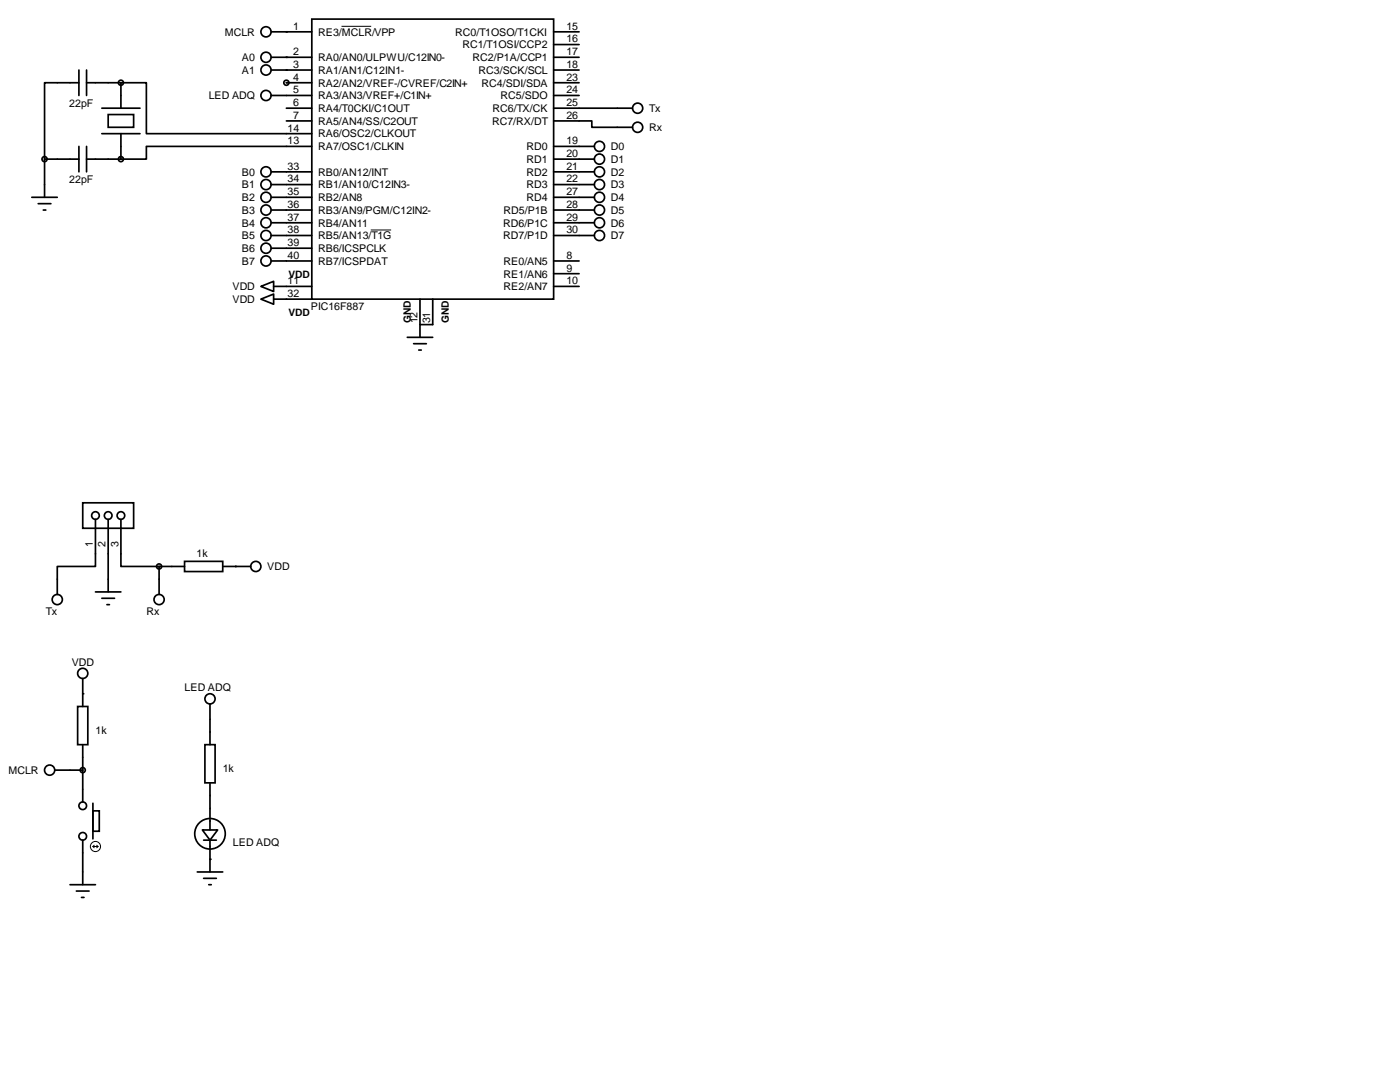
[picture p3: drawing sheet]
<svg xmlns="http://www.w3.org/2000/svg" width="279mm" height="216mm" viewBox="0 0 279 216" stroke-linecap="round" stroke-linejoin="round" font-family="sans-serif">
<g fill="none" stroke="#000" stroke-width=".34">
<path d="M15.7 16.5h-6.8v15.3M15.7 14v5M17.3 16.5h6.8M17.3 14v5M24.1 16.5h5.1v10.2h33M24.1 16.5v5.1M54.1 11.4h8.1M54.1 14h8.1M54.1 19h8.1M54.1 6.3h8.1M57.1 16.5h5.1M62.2 3.8h48.3v55.9h-48.3z"/>
<path d="M110.5 16.5h5.1M110.5 11.4h5.1M110.5 14h5.1M110.5 19h5.1M110.5 6.3h5.1M110.5 8.9h5.1M6.3 39.4h5.1M8.9 31.8v7.6M8.9 31.8h6.8M15.7 29.2v5.1M17.3 31.8h6.8M17.3 29.2v5.1"/>
<path d="M20.3 21.6h7.6M20.3 26.7h7.6M21.6 22.9h5.1v2.5h-5.1zM24.1 26.7v5.1M54.1 34.3h8.1M54.1 36.8h8.1M54.1 39.4h8.1M57.1 21.6h5.1M57.1 24.1h5.1M62.2 29.2h-33v2.6h-5.1M110.5 24.1h7.6v1.3h8.1M110.5 31.8h8.1"/>
<path d="M110.5 21.6h15.7M110.5 29.2h8.1M110.5 34.3h8.1M110.5 36.8h8.1M110.5 39.4h8.1M7.6 40.6h2.6M8.6 41.9h.5M52.1 57.2l2.5-1.1v2.1zM52.1 59.7l2.5-1v2zM54.1 41.9h8.1M54.1 44.4h8.1M54.1 47h8.1"/>
<path d="M54.1 49.5h8.1M54.1 52.1h8.1M54.6 57.2h7.6M54.6 59.7h7.6M83.8 59.7v7.6M86.4 59.7v5.1h-2.6M110.5 41.9h8.1M110.5 44.4h8.1M110.5 47h8.1M110.5 52.1h5.1M110.5 57.2h5.1M110.5 54.6h5.1"/>
<path d="M81.3 67.3h5.1M82.5 68.6h2.6M83.6 69.8h.5M16.5 100.3h10.2v5.1h-10.2zM19 103.6v9.4h-7.6v5.6M19 118.1h5.1M20.3 119.4h2.6M21.6 103.6v14.5M24.1 103.6v9.4h7.6M31.7 113v5.6M31.7 113h5.1M36.8 112h7.6v2h-7.6z"/>
<path d="M44.4 113h5.6M16.5 135.4v5.6M21.3 120.6h.5M10.9 153.7h5.6M15.5 141h2v7.6h-2zM16.5 148.6v11.4M40.9 148.6h2v7.6h-2zM41.9 140.5v8.1M41.9 156.2v9.4M14 176.5h5M15.2 177.8h2.6M16.3 179.1h.5"/>
<path d="M16.5 167.6v8.9M18.5 161.8h1.3v4.1h-1.3zM18.5 160.3v7.1M39.4 174h5M40.4 165.6h3l-1.5 2zM40.6 175.3h2.6M40.6 167.6h2.6M41.7 176.5h.5M41.9 167.6v6.4"/>
<circle cx="24.1" cy="16.5" r=".51"/>
<circle cx="53.1" cy="6.3" r="1.02"/>
<circle cx="53.1" cy="19" r="1.02"/>
<circle cx="53.1" cy="14" r="1.02"/>
<circle cx="53.1" cy="11.4" r="1.02"/>
<circle cx="57.1" cy="16.5" r=".51"/>
<circle cx="8.9" cy="31.8" r=".51"/>
<circle cx="24.1" cy="31.8" r=".51"/>
<circle cx="53.1" cy="36.8" r="1.02"/>
<circle cx="53.1" cy="39.4" r="1.02"/>
<circle cx="53.1" cy="34.3" r="1.02"/>
<circle cx="119.6" cy="31.7" r="1.02"/>
<circle cx="119.6" cy="29.2" r="1.02"/>
<circle cx="119.6" cy="36.8" r="1.02"/>
<circle cx="119.6" cy="39.4" r="1.02"/>
<circle cx="119.6" cy="34.3" r="1.02"/>
<circle cx="127.3" cy="25.4" r="1.02"/>
<circle cx="127.3" cy="21.6" r="1.02"/>
<circle cx="53.1" cy="52.1" r="1.02"/>
<circle cx="53.1" cy="49.5" r="1.02"/>
<circle cx="53.1" cy="44.4" r="1.02"/>
<circle cx="53.1" cy="47" r="1.02"/>
<circle cx="53.1" cy="41.9" r="1.02"/>
<circle cx="119.6" cy="44.4" r="1.02"/>
<circle cx="119.6" cy="47" r="1.02"/>
<circle cx="119.6" cy="41.9" r="1.02"/>
<circle cx="11.4" cy="119.6" r="1.02"/>
<circle cx="19" cy="102.9" r=".76"/>
<circle cx="21.6" cy="102.9" r=".76"/>
<circle cx="24.1" cy="102.9" r=".76"/>
<circle cx="31.7" cy="113" r=".51"/>
<circle cx="31.7" cy="119.6" r="1.02"/>
<circle cx="51.1" cy="113" r="1.02"/>
<circle cx="16.5" cy="134.4" r="1.02"/>
<circle cx="41.9" cy="139.4" r="1.02"/>
<circle cx="9.9" cy="153.7" r="1.02"/>
<circle cx="16.5" cy="153.7" r=".51"/>
<circle cx="16.5" cy="166.9" r=".76"/>
<circle cx="16.5" cy="160.8" r=".76"/>
<circle cx="41.9" cy="166.4" r="3"/>
</g>
<g fill="#000">
<circle cx="57.2" cy="6.4" r=".17"/>
<circle cx="57.2" cy="16.5" r=".17"/>
<circle cx="57.2" cy="14" r=".17"/>
<circle cx="57.2" cy="11.4" r=".17"/>
<circle cx="47" cy="113" r=".17"/>
<circle cx="16.5" cy="138.4" r=".17"/>
<circle cx="41.9" cy="171.5" r=".17"/>
</g>
<g fill="none" stroke="#000" stroke-width=".2">
<path d="M68.2 5.2h5.9M74 45.9h4.1M18.5 168.9h1.1M18.5 168.9l.3 .3M18.8 168.7l-.3 .2M19.3 168.7l.3 .2M19.6 168.9l-.3 .3"/>
<circle cx="19" cy="168.9" r="1.02"/>
</g>
<g font-size="2.1">
<text x="58.5" y="5.9">1</text>
<text x="113" y="5.9">15</text>
<text x="44.9" y="7.1">MCLR</text>
<text x="58.5" y="11">2</text>
<text x="63.5" y="7.1">RE3/MCLR/VPP</text>
<text x="90.8" y="7.1">RC0/T1OSO/T1CKI</text>
<text x="92.3" y="9.7">RC1/T1OSI/CCP2</text>
<text x="113" y="11">17</text>
<text x="113" y="8.5">16</text>
<text x="48.3" y="12.2">A0</text>
<text x="48.3" y="14.7">A1</text>
<text x="58.5" y="13.5">3</text>
<text x="58.5" y="16.1">4</text>
<text x="63.5" y="14.7">RA1/AN1/C12IN1-</text>
<text x="63.5" y="17.3">RA2/AN2/VREF-/CVREF/C2IN+</text>
<text x="63.5" y="12.2">RA0/AN0/ULPWU/C12IN0-</text>
<text x="94.3" y="12.2">RC2/P1A/CCP1</text>
<text x="95.5" y="14.7">RC3/SCK/SCL</text>
<text x="96.1" y="17.3">RC4/SDI/SDA</text>
<text x="113" y="16.1">23</text>
<text x="113" y="13.5">18</text>
<text x="13.8" y="21.3">22pF</text>
<text x="41.7" y="19.8">LED ADQ</text>
<text x="58.5" y="21.2">6</text>
<text x="58.5" y="23.7">7</text>
<text x="58.5" y="18.6">5</text>
<text x="63.5" y="22.4">RA4/T0CKI/C1OUT</text>
<text x="63.5" y="19.8">RA3/AN3/VREF+/C1IN+</text>
<text x="98.3" y="22.4">RC6/TX/CK</text>
<text x="99.9" y="19.8">RC5/SDO</text>
<text x="113" y="18.6">24</text>
<text x="113" y="23.7">26</text>
<text x="113" y="21.2">25</text>
<text x="129.5" y="22.4">Tx</text>
<text x="57.4" y="28.8">13</text>
<text x="57.4" y="26.2">14</text>
<text x="63.5" y="24.9">RA5/AN4/SS/C2OUT</text>
<text x="63.5" y="30">RA7/OSC1/CLKIN</text>
<text x="63.5" y="27.4">RA6/OSC2/CLKOUT</text>
<text x="98.2" y="24.9">RC7/RX/DT</text>
<text x="105.1" y="30">RD0</text>
<text x="113" y="28.8">19</text>
<text x="121.9" y="30">D0</text>
<text x="129.5" y="26.2">Rx</text>
<text x="48.3" y="35.1">B0</text>
<text x="57.4" y="33.9">33</text>
<text x="63.5" y="35.1">RB0/AN12/INT</text>
<text x="105.1" y="35.1">RD2</text>
<text x="105.1" y="32.5">RD1</text>
<text x="113" y="33.9">21</text>
<text x="113" y="31.3">20</text>
<text x="121.9" y="32.5">D1</text>
<text x="121.9" y="35.1">D2</text>
<text x="13.8" y="36.5">22pF</text>
<text x="48.3" y="37.6">B1</text>
<text x="48.3" y="40.1">B2</text>
<text x="57.4" y="36.4">34</text>
<text x="57.4" y="38.9">35</text>
<text x="57.4" y="41.5">36</text>
<text x="63.5" y="37.6">RB1/AN10/C12IN3-</text>
<text x="63.5" y="40.1">RB2/AN8</text>
<text x="105.1" y="37.6">RD3</text>
<text x="105.1" y="40.1">RD4</text>
<text x="113" y="41.5">28</text>
<text x="113" y="36.4">22</text>
<text x="113" y="38.9">27</text>
<text x="121.9" y="37.6">D3</text>
<text x="121.9" y="40.1">D4</text>
<text x="48.3" y="42.7">B3</text>
<text x="48.3" y="45.2">B4</text>
<text x="48.3" y="47.8">B5</text>
<text x="57.4" y="46.6">38</text>
<text x="57.4" y="44">37</text>
<text x="63.5" y="47.8">RB5/AN13/T1G</text>
<text x="63.5" y="45.2">RB4/AN11</text>
<text x="63.5" y="42.7">RB3/AN9/PGM/C12IN2-</text>
<text x="100.4" y="45.2">RD6/P1C</text>
<text x="100.4" y="47.8">RD7/P1D</text>
<text x="100.5" y="42.7">RD5/P1B</text>
<text x="113" y="44">29</text>
<text x="113" y="46.6">30</text>
<text x="121.9" y="47.8">D7</text>
<text x="121.9" y="45.2">D6</text>
<text x="121.9" y="42.7">D5</text>
<text x="48.3" y="50.3">B6</text>
<text x="48.3" y="52.8">B7</text>
<text x="57.4" y="51.6">40</text>
<text x="57.4" y="49.1">39</text>
<text x="63.5" y="52.8">RB7/ICSPDAT</text>
<text x="63.5" y="50.3">RB6/ICSPCLK</text>
<text x="100.5" y="52.8">RE0/AN5</text>
<text x="113" y="51.6">8</text>
<text x="46.4" y="57.9">VDD</text>
<text x="57.4" y="56.7">11</text>
<text x="57.4" y="59.3">32</text>
<text x="100.5" y="57.9">RE2/AN7</text>
<text x="100.5" y="55.4">RE1/AN6</text>
<text x="113" y="56.7">10</text>
<text x="113" y="54.2">9</text>
<text x="46.4" y="60.5">VDD</text>
<text x="62.1" y="61.9">PIC16F887</text>
<text x="83.3" y="64.5" transform="rotate(-90 83.3 64.5)">12</text>
<text x="85.9" y="64.5" transform="rotate(-90 85.9 64.5)">31</text>
<text x="18.5" y="109.1" transform="rotate(-90 18.5 109.1)">1</text>
<text x="21.1" y="109.1" transform="rotate(-90 21.1 109.1)">2</text>
<text x="23.6" y="109.1" transform="rotate(-90 23.6 109.1)">3</text>
<text x="39.2" y="111.1">1k</text>
<text x="53.3" y="113.8">VDD</text>
<text x="9.1" y="122.7">Tx</text>
<text x="29.2" y="122.7">Rx</text>
<text x="14.3" y="132.8">VDD</text>
<text x="36.8" y="137.9">LED ADQ</text>
<text x="19" y="146.5">1k</text>
<text x="1.7" y="154.4">MCLR</text>
<text x="44.4" y="154.1">1k</text>
<text x="46.5" y="168.8">LED ADQ</text>
</g>
<g font-size="2">
<text x="57.6" y="55.5">VDD</text>
<text x="57.6" y="63.1">VDD</text>
<text x="82" y="64.5" transform="rotate(-90 82 64.5)">GND</text>
<text x="89.6" y="64.5" transform="rotate(-90 89.6 64.5)">GND</text>
</g>
</svg>
